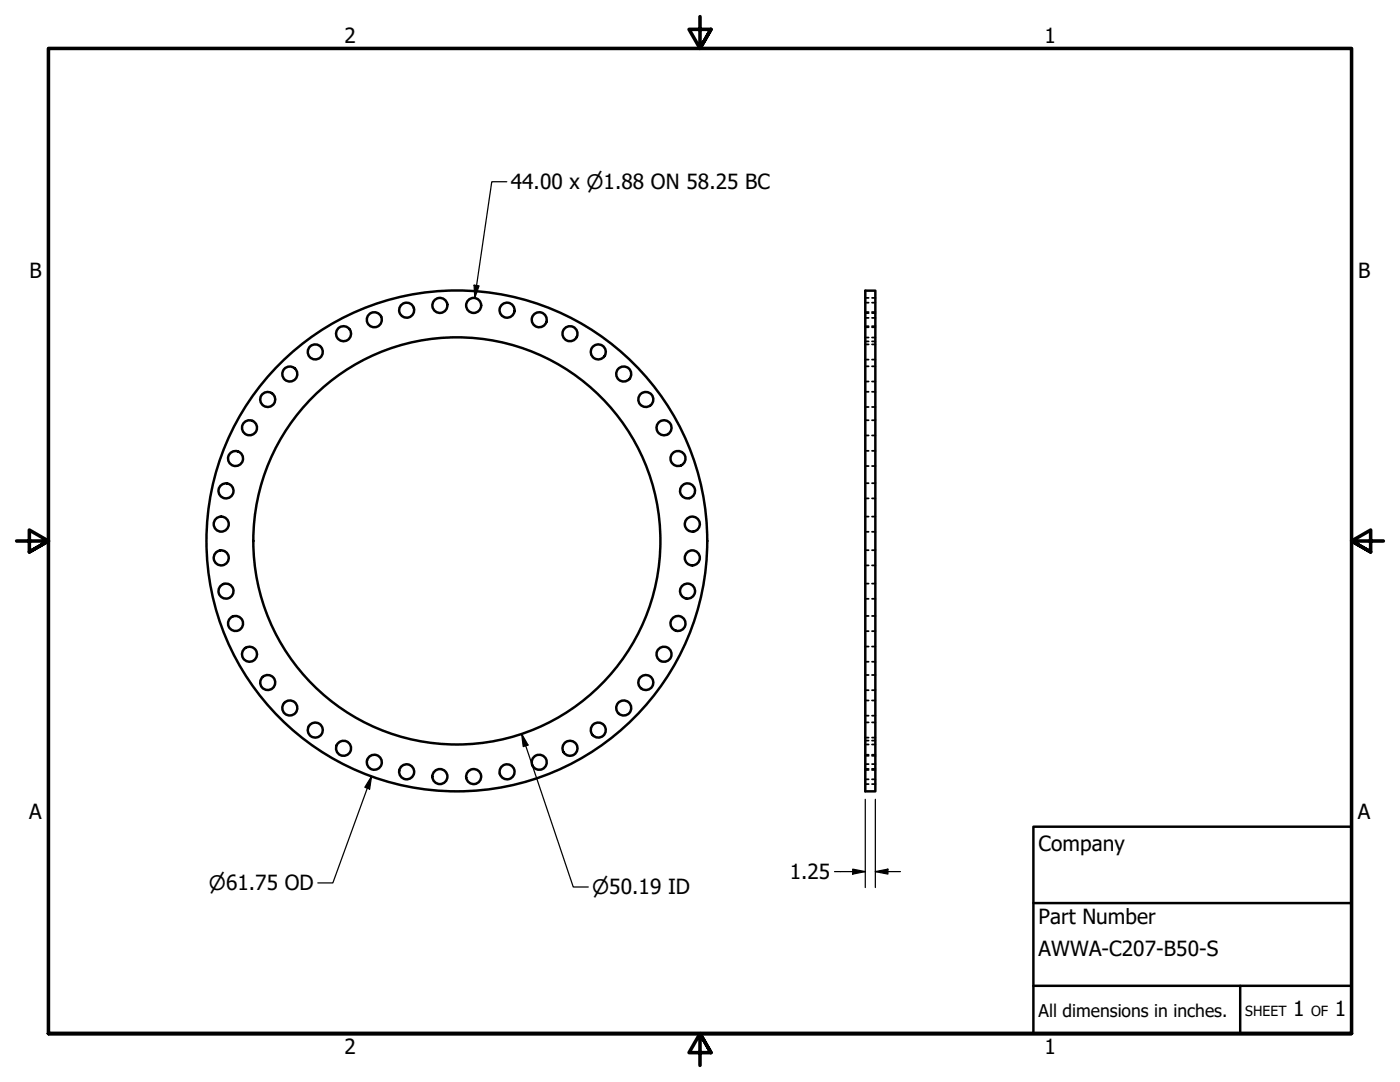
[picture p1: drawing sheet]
<svg xmlns="http://www.w3.org/2000/svg" width="279mm" height="216mm" viewBox="0 0 279 216" stroke-linecap="round" stroke-linejoin="round" font-family="sans-serif">
<!-- layer: Visible (ANSI) -->
<g fill="none" stroke="#000" stroke-width=".49">
<path d="M172.7 58h2v99.9h-2z"/>
<circle cx="53.4" cy="79.7" r="1.5"/>
<circle cx="57.8" cy="74.6" r="1.5"/>
<circle cx="62.9" cy="70.2" r="1.5"/>
<circle cx="68.6" cy="66.6" r="1.5"/>
<circle cx="74.7" cy="63.8" r="1.5"/>
<circle cx="81.2" cy="61.9" r="1.5"/>
<circle cx="87.8" cy="60.9" r="1.5"/>
<circle cx="94.5" cy="60.9" r="1.5"/>
<circle cx="101.2" cy="61.9" r="1.5"/>
<circle cx="107.6" cy="63.8" r="1.5"/>
<circle cx="113.8" cy="66.6" r="1.5"/>
<circle cx="119.4" cy="70.2" r="1.5"/>
<circle cx="124.5" cy="74.6" r="1.5"/>
<circle cx="128.9" cy="79.7" r="1.5"/>
<circle cx="45.1" cy="97.9" r="1.5"/>
<circle cx="47" cy="91.5" r="1.5"/>
<circle cx="49.8" cy="85.4" r="1.5"/>
<circle cx="132.5" cy="85.4" r="1.5"/>
<circle cx="135.3" cy="91.5" r="1.5"/>
<circle cx="137.2" cy="97.9" r="1.5"/>
<circle cx="44.1" cy="104.6" r="1.5"/>
<circle cx="44.1" cy="111.3" r="1.5"/>
<circle cx="45.1" cy="118" r="1.5"/>
<circle cx="91.2" cy="107.9" r="50"/>
<circle cx="91.2" cy="107.9" r="40.6"/>
<circle cx="137.2" cy="118" r="1.5"/>
<circle cx="138.2" cy="104.6" r="1.5"/>
<circle cx="138.2" cy="111.3" r="1.5"/>
<circle cx="47" cy="124.4" r="1.5"/>
<circle cx="49.8" cy="130.5" r="1.5"/>
<circle cx="53.4" cy="136.2" r="1.5"/>
<circle cx="128.9" cy="136.2" r="1.5"/>
<circle cx="132.5" cy="130.5" r="1.5"/>
<circle cx="135.3" cy="124.4" r="1.5"/>
<circle cx="57.8" cy="141.3" r="1.5"/>
<circle cx="62.9" cy="145.7" r="1.5"/>
<circle cx="68.6" cy="149.3" r="1.5"/>
<circle cx="74.7" cy="152.1" r="1.5"/>
<circle cx="81.2" cy="154" r="1.5"/>
<circle cx="87.8" cy="155" r="1.5"/>
<circle cx="94.5" cy="155" r="1.5"/>
<circle cx="101.2" cy="154" r="1.5"/>
<circle cx="107.6" cy="152.1" r="1.5"/>
<circle cx="113.8" cy="149.3" r="1.5"/>
<circle cx="119.4" cy="145.7" r="1.5"/>
<circle cx="124.5" cy="141.3" r="1.5"/>
</g>
<!-- layer: Hidden (ANSI) -->
<g fill="none" stroke="#000" stroke-width=".35">
<path d="M172.7 59.4h.7M174 59.4h.7M172.7 67.3h.7M172.7 63.4h.7M172.7 60.4h.7M172.7 65.3h.7M172.7 62.3h.7M172.7 68.1h.7M172.7 65.1h.7M172.7 71.8h.7M172.7 68.7h.7M172.7 76.1h.7"/>
<path d="M172.7 73.1h.7M172.7 78.2h.7M172.7 62.5h.7M174 67.3h.7M174 63.4h.7M174 60.4h.7M174 65.3h.7M174 62.3h.7M174 68.1h.7M174 65.1h.7M174 71.8h.7M174 68.7h.7"/>
<path d="M174 76.1h.7M174 73.1h.7M174 78.2h.7M174 62.5h.7M172.7 81.2h.7M172.7 86.9h.7M172.7 83.9h.7M172.7 93h.7M172.7 90h.7M172.7 99.4h.7M172.7 96.4h.7M174 81.2h.7"/>
<path d="M174 86.9h.7M174 83.9h.7M174 93h.7M174 90h.7M174 99.4h.7M174 96.4h.7M172.7 106.1h.7M172.7 103.1h.7M172.7 112.8h.7M172.7 109.8h.7M172.7 119.5h.7M172.7 116.5h.7"/>
<path d="M174 106.1h.7M174 103.1h.7M174 112.8h.7M174 109.8h.7M174 119.5h.7M174 116.5h.7M172.7 125.9h.7M172.7 122.9h.7M172.7 132h.7M172.7 129h.7M172.7 137.7h.7M172.7 134.7h.7"/>
<path d="M172.7 139.8h.7M174 125.9h.7M174 122.9h.7M174 132h.7M174 129h.7M174 137.7h.7M174 134.7h.7M174 139.8h.7M172.7 148.6h.7M172.7 142.8h.7M172.7 147.2h.7M172.7 144.1h.7"/>
<path d="M172.7 150.8h.7M172.7 147.8h.7M172.7 153.6h.7M172.7 150.6h.7M172.7 155.5h.7M172.7 152.5h.7M172.7 156.5h.7M172.7 153.4h.7M174 148.6h.7M174 142.8h.7M174 147.2h.7M174 144.1h.7"/>
<path d="M174 150.8h.7M174 147.8h.7M174 153.6h.7M174 150.6h.7M174 155.5h.7M174 152.5h.7M174 156.5h.7M174 153.4h.7"/>
</g>
<!-- layer: Border (ANSI) -->
<path d="M139.7 3.3v6.4l-2.2-3.8h4.4l-2.2 3.8 2.2-3.8M3.3 107.9h6.4l-3.8-2.1v4.3l3.8-2.2-3.8 2.2M276.1 107.9h-6.4l3.8-2.1v4.3l-3.8-2.2 3.8 2.2M9.7 206.2v-196.5h260v196.5h-260h260M141.9 210l-2.2-3.8 2.2 3.8h-4.4l2.2-3.8v6.4" fill="none" stroke="#000" stroke-width=".71"/>
<!-- layer: Title (ANSI) -->
<path d="M206.2 165h63.5v41.2h-63.5zM206.2 196.7h63.5M206.2 180.2h63.5M247.5 196.7v9.5" fill="none" stroke="#000" stroke-width=".49"/>
<!-- layer: Dimension (ANSI) -->
<path d="M101.1 36.3h-3l-3.3 23.1M94.6 56.9l1 .1-.8 2.4zM74.2 154.9l-.4 2.5-1-.3zM74.2 154.9l-7.8 21.3h-3M104.1 146.4l1.3 2.3-1 .3zM104.1 146.4l10.3 30.6h3M172.7 159.5v17.6M174.7 159.5v17.6M166.5 173.9h6.2M170.2 173.4l2.5 .5-2.5 .5zM174.7 173.9l2.5-.5v1zM174.7 173.9h5" fill="none" stroke="#000" stroke-width=".25"/>
<g fill="#000">
<path d="M94.6 56.9l1 .1-.8 2.4z" fill-rule="evenodd"/>
<path d="M74.2 154.9l-.4 2.5-1-.3z" fill-rule="evenodd"/>
<path d="M104.1 146.4l1.3 2.3-1 .3z" fill-rule="evenodd"/>
<path d="M170.2 173.4l2.5 .5-2.5 .5z" fill-rule="evenodd"/>
<path d="M174.7 173.9l2.5-.5v1z" fill-rule="evenodd"/>
</g>
<g font-size="4.2">
<text x="68.7" y="8.6">2</text>
<text x="208.4" y="8.6">1</text>
<text x="102" y="37.7">44.00 x ⌀1.88 ON 58.25 BC</text>
<text x="5.9" y="55.5">B</text>
<text x="271" y="55.5">B</text>
<text x="5.8" y="163.4">A</text>
<text x="271" y="163.4">A</text>
<text x="207.3" y="169.8">Company</text>
<text x="157.6" y="175.4">1.25</text>
<text x="207.3" y="184.4">Part Number</text>
<text x="207.3" y="190.7">AWWA-C207-B50-S</text>
<text x="258.1" y="202.8">1</text>
<text x="266.4" y="202.8">1</text>
<text x="68.7" y="210.3">2</text>
<text x="208.4" y="210.3">1</text>
</g>
<g font-size="4">
<text x="41.7" y="177.7">⌀61.75 OD</text>
<text x="118.2" y="178.5">⌀50.19 ID</text>
</g>
<text font-size="3.5" x="207.3" y="202.9">All dimensions in inches.</text>
<g font-size="2.8">
<text x="248.5" y="202.8">SHEET</text>
<text x="261.7" y="202.8">OF</text>
</g>
</svg>
